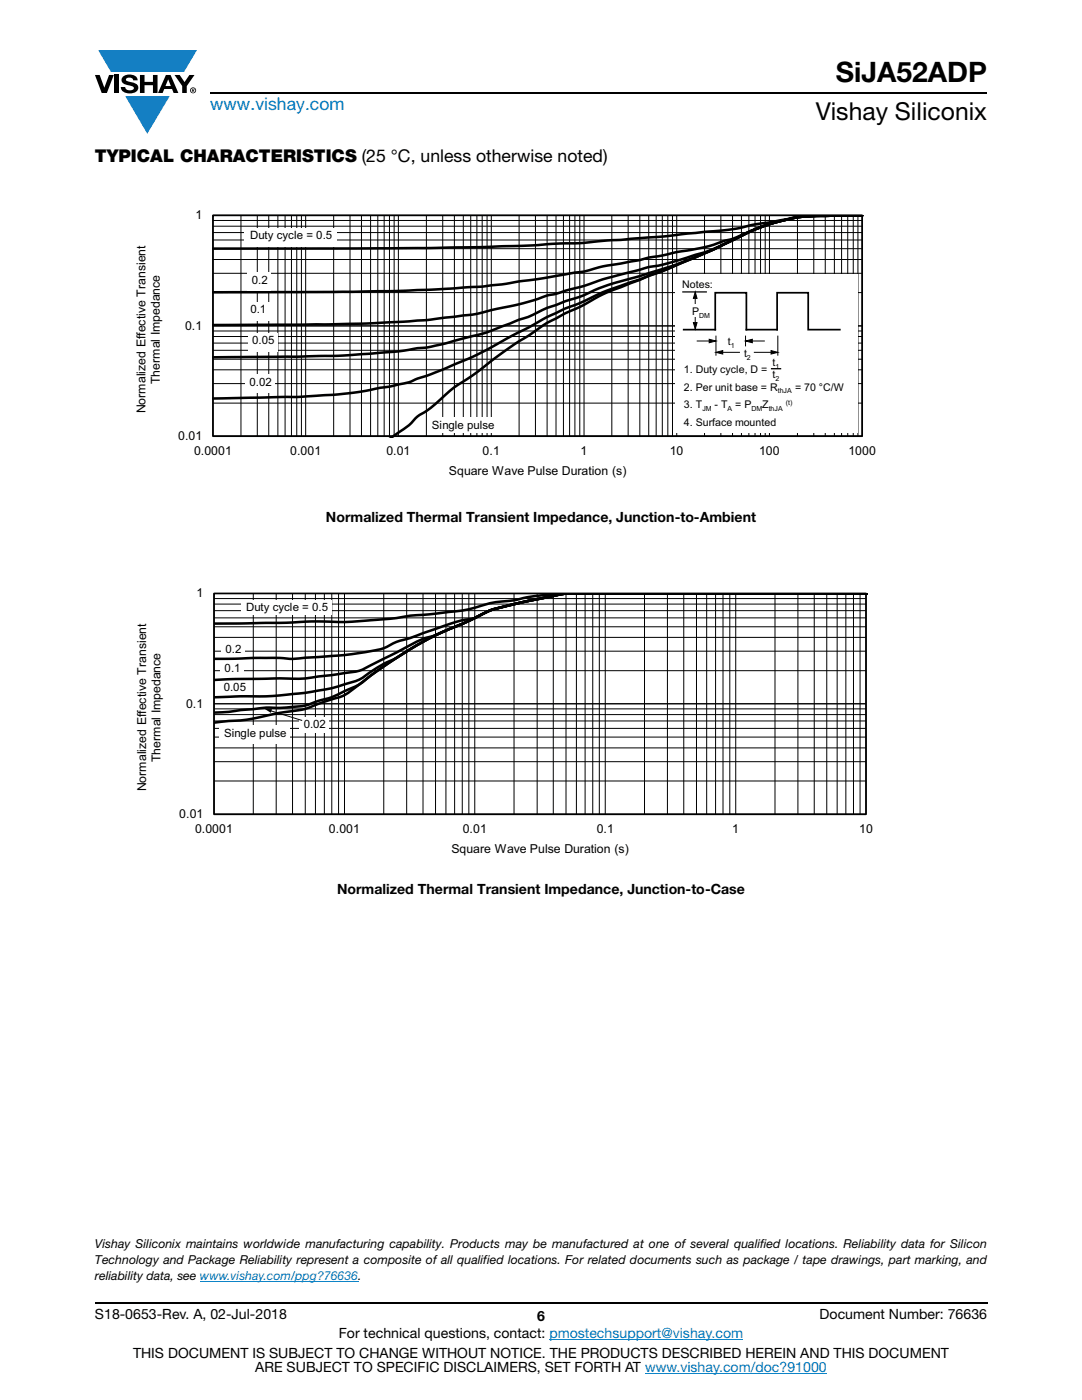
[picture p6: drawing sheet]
<svg xmlns="http://www.w3.org/2000/svg" width="216mm" height="279mm" viewBox="0 0 216 279" stroke-linecap="round" stroke-linejoin="round" font-family="sans-serif">
<g fill="#147fc3">
<path d="M19.6 10h19.7l-2.6 4.3h-1.1h-13.5z"/>
<path d="M25 19.2h8.9l-4.5 7.5z"/>
</g>
<g fill="#000">
<path d="M18.9 15h1l.9 2.5 1-2.5h.9l-1.4 3.6h-1zM22.9 15h.9v3.6h-.9zM24.6 15.3a2.1 2.1 0 0 1 2.8 .3l.1 .4h-.9a.79 .79 0 0 0-.7-.5 .79 .79 0 0 0-.8 .4l.3 .3 1 .2a1.08 1.08 0 0 1 1.2 1 1.08 1.08 0 0 1-1.1 1.2 1.73 1.73 0 0 1-2.4-1.2h.9a.96 .96 0 0 0 .8 .6 .96 .96 0 0 0 .9-.4 1.31 1.31 0 0 0-1.2-.6 1.03 1.03 0 0 1-1.1-.6 1.03 1.03 0 0 1 .2-1.1zM27.9 15h.9v1.3h1.7v-1.3h.9v3.6h-.9v-1.6h-1.7v1.6h-.9zM34.8 15h1.1l.9 1.4 1-1.4h1l-1.5 2.2v1.4h-.9v-1.4z"/>
<path d="M33.6 15.9l.5 1.3h-1.1zM33.1 15l-1.6 3.6h1l.3-.8h1.5l.3 .8h1l-1.6-3.6z"/>
<path d="M38.4 17.8h.2v.2h-.2zM38.3 17.7v.7h.1v-.3l.4 .3-.2-.3 .2-.2-.1-.2z"/>
<path d="M38.1 18a.46 .46 0 0 1 .9 0 .46 .46 0 0 1-.9 0zM37.9 18a.6 .6 0 0 0 1.2 0 .6 .6 0 0 0-1.2 0z"/>
</g>
<path d="M42 18.6h155M18.9 260h178.1" fill="none" stroke="#000" stroke-width=".36"/>
<path d="M39.9 255.7h31.6M109.6 267.3h38.7M128.7 274h36.3" fill="none" stroke="#007ec4" stroke-width=".2"/>
<path d="M22.4 38.4h174.6v62.1h-174.6z" fill="#fff"/>
<g fill="none" stroke="#000" stroke-width=".2">
<path d="M42.5 43h129.5v44.1h-129.5zM42.5 58.4h129.5M42.5 54.5h129.5M42.5 51.8h129.5M42.5 49.6h129.5M42.5 47.9h129.5M42.5 46.4h129.5M42.5 45.1h129.5M42.5 44h129.5M48.1 43v44.1M51.3 43v44.1M53.6 43v44.1"/>
<path d="M55.4 43v44.1M56.9 43v44.1M58.2 43v44.1M59.2 43v44.1M60.1 43v44.1M61 43v44.1M66.6 43v44.1M69.8 43v44.1M72.1 43v44.1M73.9 43v44.1M75.4 43v44.1M76.7 43v44.1"/>
<path d="M77.7 43v44.1M78.6 43v44.1M79.5 43v44.1M85.1 43v44.1M88.3 43v44.1M90.7 43v44.1M92.4 43v44.1M93.9 43v44.1M95.2 43v44.1M96.2 43v44.1M97.2 43v44.1M98 43v44.1"/>
<path d="M103.6 43v44.1M106.8 43v44.1M109.2 43v44.1M110.9 43v44.1M112.4 43v44.1M113.7 43v44.1M114.7 43v44.1M115.7 43v44.1M116.5 43v44.1M122.1 43v44.1M125.3 43v44.1M127.7 43v44.1"/>
<path d="M129.4 43v44.1M130.9 43v44.1M132.2 43v44.1M133.3 43v44.1M134.2 43v44.1M135 43v44.1M140.6 43v44.1M143.8 43v44.1M146.2 43v44.1M147.9 43v44.1M149.4 43v44.1M150.7 43v44.1"/>
<path d="M151.8 43v44.1M152.7 43v44.1M153.5 43v44.1M159.1 43v44.1M162.4 43v44.1M164.7 43v44.1M166.5 43v44.1M167.9 43v44.1M169.2 43v44.1M170.3 43v44.1M171.2 43v44.1M42.5 76.6h129.5"/>
<path d="M42.5 73.8h129.5M42.5 71.7h129.5M42.5 69.9h129.5M42.5 68.5h129.5M42.5 67.2h129.5M42.5 66.1h129.5M42.5 65h129.5M42.5 80.5h129.5"/>
</g>
<path d="M42.5 43h129.5v44.1h-129.5z" fill="none" stroke="#000" stroke-width=".34"/>
<path d="M172 43l-8.4 .1a36.5 36.5 0 0 0-17.1 4.7l-4.5 2.2-8.8 3.7-8.9 3.5a37.5 37.5 0 0 0-8.5 4l-3.7 1.7a35.5 35.5 0 0 0-7.1 4.4l-2.9 1.8-4.8 3.5a53.6 53.6 0 0 1-6.6 4.7l-.4 .3a39 39 0 0 1-6.3 5.1l-.4 .2a26.3 26.3 0 0 1-5.6 4.5M172 43l-8.4 .1a36 36 0 0 0-16.7 4.5l-4.9 2.4-8.8 3.7-5.5 2.1-4.5 1.5a61.5 61.5 0 0 0-8.1 3.4l-2.3 .9-3.6 1.7-3.8 2.1-11.1 5.8-6.2 2.7-4.5 1.5a23.6 23.6 0 0 1-6.3 1.8l-5.9 1.1-4.8 .5-7.4 .4-16.7 .3M172 43l-8.4 .1a36.1 36.1 0 0 0-16.7 4.5l-4.9 2.3-7 2.9-7.3 2.3-4.9 1.3a41.6 41.6 0 0 0-7 2.8l-4.1 1.4a40.5 40.5 0 0 0-6.7 2.8l-1.4 .4-2.6 1.1a79.6 79.6 0 0 1-11.4 3.4l-.4 .2a32.7 32.7 0 0 1-6.7 1.1l-3.4 .6-11.5 .8-25.1 .3M172 43l-8.4 .1a36.2 36.2 0 0 0-16.4 4.3l-1.7 .9a35.9 35.9 0 0 1-7.9 3l-2.2 .6a30.9 30.9 0 0 1-5.9 1.4l-9.6 2.6a48 48 0 0 1-7.5 2.2l-1.4 .5-1.8 .4-4.9 1.5-5.4 1.2a34.6 34.6 0 0 1-7.9 1.5l-5.9 .7-11.9 .7-8.1 .1-22.6 .2M172 43l-8.4 .1a36.7 36.7 0 0 0-13.4 2.8 29.7 29.7 0 0 1-6.6 2.5 48.4 48.4 0 0 1-9.3 2.1l-10.4 2.1a38.1 38.1 0 0 0-7.8 1.7l-16 2.5-3.9 .4-9.3 .6-16.5 .4-27.9 .1M172 43l-8.4 .1a28.1 28.1 0 0 0-8 .9l-2.1 .4a37.9 37.9 0 0 0-6.6 1.2l-15.2 1.7-10.3 .7-5.3 .5-5.1 .1-6.3 .4-19.6 .5-42.6 .1" fill="none" stroke="#000" stroke-width=".51"/>
<g fill="#fff">
<path d="M49.1 60.3h4.7v3.6h-4.7z"/>
<path d="M49.5 66.5h5.9v3.6h-5.9z"/>
<path d="M49 74.7h5.9v3.6h-5.9z"/>
<path d="M85.3 83.3h14.1v3.1h-14.1z"/>
<path d="M48.7 45.5h18.6v3.7h-18.6z"/>
<path d="M49.4 54.3h4.7v3.7h-4.7z"/>
<path d="M134.7 54.8h36.4v31.6h-36.4z"/>
</g>
<path d="M136.3 58.3h4.6" fill="none" stroke="#000" stroke-width=".25"/>
<g fill="none" stroke="#000" stroke-width=".2">
<path d="M138.7 58.3l.4 1.2h-.7zM138.7 59.3v1.3M138.4 64.4h.7l-.4 1.3zM138.7 63.4v1.2M139.1 68.1h2.7M141.5 67.7l1.4 .4-1.4 .3zM142.9 67.1v3.8M142.9 70.3l1.3-.3v.7zM144 70.3h3.5M148.8 68.1l1.3-.4v.7zM148.8 67.1v1.9M149.9 68.1h2.6"/>
<path d="M150.5 70.3h3.6M153.9 70l1.3 .3-1.3 .4zM155.2 67.1v3.8"/>
</g>
<path d="M138.7 58.3l.4 1.2h-.7zM138.4 64.4h.7l-.4 1.3zM141.5 67.7l1.4 .4-1.4 .3zM142.9 70.3l1.3-.3v.7zM148.8 68.1l1.3-.4v.7zM153.9 70l1.3 .3-1.3 .4z" fill="#000"/>
<path d="M136.4 65.8h6.3v-7.4h6.2v7.4h6.2v-7.4h6.2v7.4h6.3" fill="none" stroke="#000" stroke-width=".35"/>
<path d="M153.8 73.6h2.1" fill="none" stroke="#000" stroke-width=".26"/>
<path d="M27.1 113.9h161.7v59.9h-161.7z" fill="#fff"/>
<g fill="none" stroke="#000" stroke-width=".2">
<path d="M42.7 118.4h130.1v44.1h-130.1zM42.7 119.5h130.1M50.5 118.4v44.1M55.1 118.4v44.1M58.4 118.4v44.1M60.9 118.4v44.1M62.9 118.4v44.1M64.7 118.4v44.1M66.2 118.4v44.1M67.6 118.4v44.1M68.7 118.4v44.1M76.6 118.4v44.1"/>
<path d="M81.1 118.4v44.1M84.4 118.4v44.1M86.9 118.4v44.1M89 118.4v44.1M90.7 118.4v44.1M92.2 118.4v44.1M93.6 118.4v44.1M94.7 118.4v44.1M102.6 118.4v44.1M107.2 118.4v44.1M110.4 118.4v44.1M112.9 118.4v44.1"/>
<path d="M115 118.4v44.1M116.8 118.4v44.1M118.3 118.4v44.1M119.6 118.4v44.1M120.8 118.4v44.1M128.6 118.4v44.1M133.2 118.4v44.1M136.4 118.4v44.1M139 118.4v44.1M141 118.4v44.1M142.8 118.4v44.1M144.3 118.4v44.1"/>
<path d="M145.6 118.4v44.1M146.8 118.4v44.1M154.6 118.4v44.1M159.2 118.4v44.1M162.5 118.4v44.1M165 118.4v44.1M167 118.4v44.1M168.8 118.4v44.1M170.3 118.4v44.1M171.6 118.4v44.1M42.7 133.9h130.1M42.7 130h130.1"/>
<path d="M42.7 127.2h130.1M42.7 125.1h130.1M42.7 123.3h130.1M42.7 121.9h130.1M42.7 120.6h130.1M42.7 155.9h130.1M42.7 152h130.1M42.7 149.3h130.1M42.7 147.1h130.1M42.7 145.4h130.1M42.7 143.9h130.1M42.7 142.6h130.1"/>
<path d="M42.7 141.5h130.1M42.7 140.5h130.1"/>
</g>
<path d="M42.7 118.4h130.1v44.1h-130.1z" fill="none" stroke="#000" stroke-width=".34"/>
<path d="M172.8 118.4h-57.2a23.7 23.7 0 0 0-7.7 1l-4.8 1.1a25.4 25.4 0 0 0-9.2 3.2l-3 1.4a82.7 82.7 0 0 0-20.2 12.2 9.8 9.8 0 0 1-4.9 2.4l-1.8 .6a19 19 0 0 1-7.6 1.9l-1.5 .2a44.6 44.6 0 0 1-10.7 1.6l-1.5 .2M172.8 118.4h-57.2a23.7 23.7 0 0 0-7.7 1l-4.8 1.1a25.4 25.4 0 0 0-9.2 3.2l-3 1.4a79.8 79.8 0 0 0-19.2 11.5l-3.8 1.8a17.5 17.5 0 0 1-4.8 1.6 12.8 12.8 0 0 1-5.7 1.2h-4.3l-7.4 .9-3 .1M172.8 118.4h-57.2a23.7 23.7 0 0 0-7.7 1l-4.8 1.1a25.4 25.4 0 0 0-9.2 3.2l-3 1.4a65.8 65.8 0 0 0-12.2 6.4 34.2 34.2 0 0 0-7 4.1 57.8 57.8 0 0 1-15.8 3.2l-2.8 .2h-5.1l-5.3 .2M172.8 118.4h-57.2a23.7 23.7 0 0 0-7.7 1l-4.8 1.1a25.4 25.4 0 0 0-9.2 3.2l-2.6 1.2a48 48 0 0 1-7.3 2.8l-9.5 4.8a10.4 10.4 0 0 1-5.8 1.8l-4.1 .6a37.3 37.3 0 0 1-9.7 .5l-12.2 .3M172.8 118.4h-57.2a23.7 23.7 0 0 0-7.7 1l-4.8 1.1a25.6 25.6 0 0 0-8.3 2.8 58 58 0 0 0-11.4 3.4l-2 .8a14 14 0 0 0-4.8 1.9l-3 .6-4.4 .7-8.3 .6a16.6 16.6 0 0 1-5.5 0l-12.7 .2M172.8 118.4l-60.9 .1a49.4 49.4 0 0 0-9.8 1.4 24.1 24.1 0 0 0-7.9 1.5l-2 .5-5.8 .6a55 55 0 0 0-8.3 1l-4.5 .3a66.6 66.6 0 0 1-11.1 .2l-6.1 .3-13.7 .2M173.1 118.4l-31.9 .1" fill="none" stroke="#000" stroke-width=".51"/>
<g fill="#fff">
<path d="M44 132h4.7v2.7h-4.7z"/>
<path d="M59.7 143.1h6v3.1h-6z"/>
<path d="M43.8 144.8h14.1v3.6h-14.1z"/>
<path d="M48.2 119.7h18v2.9h-18z"/>
<path d="M44.2 127.8h4.6v2.5h-4.6z"/>
</g>
<path d="M53.9 141.8l6.4 2" fill="none" stroke="#000" stroke-width=".2"/>
<path d="M52.8 141.5h1.5l-.3 .8z" fill="#000"/>
<text font-size="5.6" x="166.8" y="16.4">SiJA52ADP</text>
<text font-size="4.9" x="162.8" y="24">Vishay Siliconix</text>
<text font-size="3.5" fill="#007ec4" x="42" y="21.9">www.vishay.com</text>
<text font-size="3.5" x="18.9" y="32.3">TYPICAL CHARACTERISTICS (25 °C, unless otherwise noted)</text>
<g font-size="2.8">
<text x="65" y="104.1">Normalized Thermal Transient Impedance, Junction-to-Ambient</text>
<text x="67.2" y="178.5">Normalized Thermal Transient Impedance, Junction-to-Case</text>
<text x="18.9" y="263.3">S18-0653-Rev. A, 02-Jul-2018</text>
<text x="107.2" y="263.6">6</text>
<text x="163.6" y="263.3">Document Number: 76636</text>
<text x="67.6" y="267.1">For technical questions, contact: pmostechsupport@vishay.com</text>
<text x="26.5" y="271">THIS DOCUMENT IS SUBJECT TO CHANGE WITHOUT NOTICE. THE PRODUCTS DESCRIBED HEREIN AND THIS DOCUMENT</text>
<text x="50.9" y="273.8">ARE SUBJECT TO SPECIFIC DISCLAIMERS, SET FORTH AT www.vishay.com/doc?91000</text>
</g>
<g font-size="2.5">
<text x="39" y="43.8">1</text>
<text x="36.9" y="65.8">0.1</text>
<text x="31.9" y="76.7" transform="rotate(-90 31.9 76.7)">Thermal Impedance</text>
<text x="29" y="82.5" transform="rotate(-90 29 82.5)">Normalized Effective Transient</text>
<text x="35.6" y="87.9">0.01</text>
<text x="38.7" y="90.8">0.0001</text>
<text x="57.9" y="90.8">0.001</text>
<text x="77.1" y="90.8">0.01</text>
<text x="89.6" y="94.7">Square Wave Pulse Duration (s)</text>
<text x="96.3" y="90.8">0.1</text>
<text x="115.8" y="90.8">1</text>
<text x="133.7" y="90.8">10</text>
<text x="151.5" y="90.8">100</text>
<text x="169.3" y="90.8">1000</text>
<text x="39.2" y="119.2">1</text>
<text x="37.2" y="141.3">0.1</text>
<text x="32" y="152.1" transform="rotate(-90 32 152.1)">Thermal Impedance</text>
<text x="29.2" y="157.9" transform="rotate(-90 29.2 157.9)">Normalized Effective Transient</text>
<text x="35.8" y="163.3">0.01</text>
<text x="38.9" y="166.2">0.0001</text>
<text x="65.6" y="166.2">0.001</text>
<text x="92.4" y="166.2">0.01</text>
<text x="119.1" y="166.2">0.1</text>
<text x="146.1" y="166.2">1</text>
<text x="171.5" y="166.2">10</text>
<text x="90.1" y="170.1">Square Wave Pulse Duration (s)</text>
<text x="18.9" y="249.1">Vishay Siliconix maintains worldwide manufacturing capability. Products may be manufactured at one of several qualified locations. Reliability data for Silicon</text>
<text x="18.9" y="252.3">Technology and Package Reliability represent a composite of all qualified locations. For related documents such as package / tape drawings, part marking, and</text>
<text x="18.9" y="255.5">reliability data, see www.vishay.com/ppg?76636.</text>
</g>
<g font-size="2.3">
<text x="49.9" y="47.8">Duty cycle = 0.5</text>
<text x="50.3" y="56.6">0.2</text>
<text x="50" y="62.6">0.1</text>
<text x="50.3" y="68.7">0.05</text>
<text x="49.8" y="77">0.02</text>
<text x="86.2" y="85.6">Single pulse</text>
<text x="49.1" y="122">Duty cycle = 0.5</text>
<text x="45" y="130.4">0.2</text>
<text x="44.7" y="137.9">0.05</text>
<text x="44.8" y="134.2">0.1</text>
<text x="44.7" y="147">Single pulse</text>
<text x="60.6" y="145.4">0.02</text>
</g>
<g font-size="2.1">
<text x="136.1" y="57.4">Notes:</text>
<text x="138.1" y="62.9">P</text>
<text x="145.2" y="68.9">t</text>
<text x="148.5" y="71.3">t</text>
<text x="136.5" y="74.5">1. Duty cycle, D =</text>
<text x="136.5" y="78">2. Per unit base = R</text>
<text x="154.2" y="73.1">t</text>
<text x="154.2" y="75.5">t</text>
<text x="158.6" y="78">= 70 °C/W</text>
<text x="136.5" y="81.5">3. T</text>
<text x="142.6" y="81.5">- T</text>
<text x="146.7" y="81.5">= P</text>
<text x="152.1" y="81.5">Z</text>
<text x="136.5" y="85">4. Surface mounted</text>
</g>
<g font-size="1.4">
<text x="139.5" y="63.4">DM</text>
<text x="145.8" y="69.4">1</text>
<text x="149.1" y="71.8">2</text>
<text x="154.8" y="73.6">1</text>
<text x="154.8" y="76">2</text>
<text x="140.1" y="82">JM</text>
<text x="145.2" y="82">A</text>
<text x="149.9" y="82">DM</text>
<text x="153.4" y="82">thJA</text>
<text x="155.2" y="78.5">thJA</text>
<text x="156.8" y="80.9">(t)</text>
</g>
</svg>
